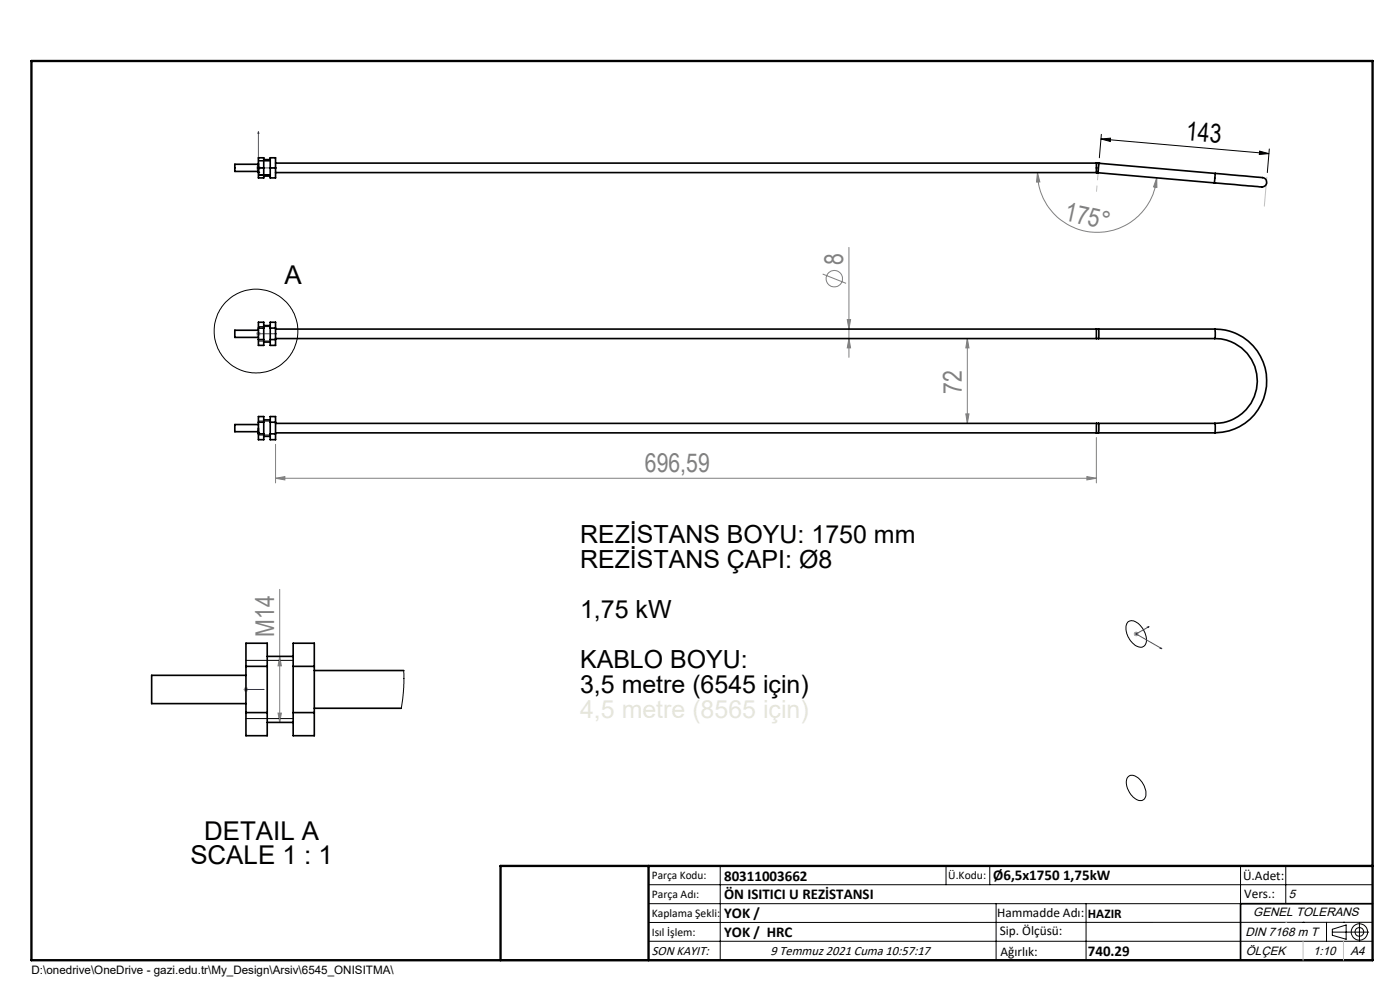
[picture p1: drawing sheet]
<svg xmlns="http://www.w3.org/2000/svg" width="297mm" height="210mm" viewBox="0 0 297 210" stroke-linecap="round" stroke-linejoin="round" font-family="sans-serif">
<g fill="none" stroke="#808080" stroke-width=".21">
<path d="M54.3 35.6h1M54.5 35.3l.7 .7M54.8 35.1v1M55.2 35.3l-.7 .7M220.1 36.6l.5 2h-.7zM220.1 36.6a12.7 12.7 0 0 0 12.1 12.7 12.7 12.7 0 0 0 13.2-11.6M245.4 37.7v2l-.7-.1zM174.5 58.1l5 2M180.1 52.5v23.3M54.3 70.8h1M54.5 70.4l.7 .7M54.8 70.3v1"/>
<path d="M55.2 70.4l-.7 .7M179.7 67.8h.7l-.3 2zM180.1 71.8l.3 2h-.7zM205.2 71.8l.4 2h-.7zM205.2 71.8v18M58.5 94.3v8.1M204.9 87.8h.7l-.4 2zM232.6 92.8v9.6M58.5 101.5l1.9-.4v.7zM58.5 101.5h174.1M230.6 101.1l2 .4-2 .3zM59.3 139.2l.4 2h-.7z"/>
<path d="M59.3 125v28.2M240.5 134.5h1M240.7 134.1l.7 .7M241 134v1M241.4 134.1l-.7 .7M51.7 146.3h1M51.8 145.9l.7 .7M52.2 145.8v.9M52.5 145.9l-.7 .7M59 151.3h.7l-.4 1.9z"/>
<circle cx="177" cy="59.1" r="1.75"/>
</g>
<g fill="none" stroke="#000" stroke-width=".21">
<path d="M54.8 34.1h2.5M54.8 37.1h2.5M233.6 29.5l2-.2-.1 .7zM233.6 29.5l35.6 3.1M233.6 28.5l-.4 5M267.2 32.1l2 .5-2 .2zM269.3 31.6l-.4 5M54.8 69.3h2.5M54.8 72.3h2.5M54.8 89.3h2.5M54.8 92.3h2.5M239.3 131.9a2.23 2.23 0 0 1 2.9 1.1 3.4 3.4 0 0 1 .6 3.9 1.84 1.84 0 0 1-2.6-.6 3.7 3.7 0 0 1-1-4.3z"/>
<path d="M52.2 140.1h10M52.2 152.4h10M239.4 164.7a2.08 2.08 0 0 1 2.8 1.1 3.1 3.1 0 0 1 .5 3.8 1.82 1.82 0 0 1-2.5-.7 3.5 3.5 0 0 1-.9-4.1zM137.6 187.7h153.6M137.6 191.7h153.6M137.6 199.7h153.6M152.8 183.7v20M200.7 183.7v4M210 183.7v4M211.3 191.7v12M230.4 191.7v12M263.2 183.7v20"/>
<path d="M272.8 183.7v8M276.4 195.6h.1M281.4 195.6v4.1M282.6 197.7h7.8M282.6 197.1l3-.9v3l-3-.8zM285 195.6h.1M288.4 195.8v3.8M291.2 195.6l-153.6 .1"/>
<circle cx="54.3" cy="70.2" r="8.9"/>
<circle cx="288.4" cy="197.7" r="1.74"/>
<circle cx="288.4" cy="197.7" r=".93"/>
</g>
<g fill="none" stroke="#00f" stroke-width=".21">
<path d="M54.8 27.9v7.7h3.9M54.8 27.9l.1 .4h-.2zM58.3 35.5l.4 .1-.4 .1zM54.7 70.8h.2zM54.8 70.8h.1M54.8 70.8h3.9M58.7 70.8h-.4h.4M243.4 133l.4-.1-.2 .2zM243.8 132.9l-2.8 1.6 5.5 3.1M246.1 137.5l.2-.1 .2 .2zM52.1 146.3h.2zM52.2 146.3h.1"/>
<path d="M52.2 146.3h3.8M56 146.3h-.3h.3"/>
</g>
<path d="M291.2 191.7h-28v12M106.2 203.7h185" fill="none" stroke="#000" stroke-width=".35"/>
<path d="M6.7 12.9h284.5v190.8h-284.5zM137.6 183.7v20M291.2 183.7h-185v20" fill="none" stroke="#000" stroke-width=".5"/>
<path d="M232.6 40.6l.6-6.1" fill="none" stroke="#c0c0c0" stroke-width=".21" stroke-dasharray="15.2 1.3 1.3 1.3" stroke-dashoffset="14.1"/>
<path d="M232.6 34.6h.5" fill="none" stroke="#c0c0c0" stroke-width=".21" stroke-dasharray="15.2 1.3 1.3 1.3"/>
<path d="M268.7 37.6l-.5 6.1M272.8 195.6h.1M276.4 199.7v4M285 199.7v4" fill="none" stroke="#c0c0c0" stroke-width=".21"/>
<path d="M233.6 29.5l2-.2-.1 .7zM267.2 32.1l2 .5-2 .2z" fill="#000"/>
<g fill="#00f">
<path d="M58.3 70.8h.4zM54.7 70.8h.2z"/>
<path d="M55.7 146.3h.3zM52.1 146.3h.2zM243.4 133l.2 .1 .2-.2zM246.1 137.5l.4 .1-.2-.2zM58.3 35.5l.4 .1-.4 .1zM54.8 27.9l.1 .4h-.2z"/>
</g>
<g fill="#808080">
<path d="M230.6 101.1l2 .4-2 .3zM58.5 101.5l1.9-.4v.7z"/>
<path d="M59 151.3h.7l-.4 1.9zM59.3 139.2l.4 2h-.7z"/>
<path d="M179.7 67.8h.7l-.3 2zM180.1 71.8l.3 2h-.7zM205.2 71.8l.4 2h-.7zM204.9 87.8h.7l-.4 2z"/>
<path d="M220.1 36.6l.5 2h-.7zM245.4 37.7v2l-.7-.1z"/>
</g>
<g fill="none" stroke="#000" stroke-width=".35">
<path d="M54.8 36.6h.1M54.8 34.8h-5v1.6h5M54.8 34.6v1M54.8 35.6v1M54.8 33.5h1.2v4.2h-1.2zM54.8 35.6h1.2M56 33.9h1.3M56 37.4h1.3M57.3 33.5h1.2v4.2h-1.2zM57.3 35.6h1.2M58.5 36.6h174.1M58.5 34.6h174.1"/>
<path d="M232.6 36.6h.1M232.6 34.6h.5M232.6 34.6v2M232.6 36.6h.3M232.9 36.6l24.7 2.2M233.1 34.6l-.2 2M233.1 34.6l24.7 2.2M257.6 38.8h.1M257.8 36.8l8.7 .8a2.16 2.16 0 0 1 2.1 .7 1.06 1.06 0 0 1-.2 1.1 1.06 1.06 0 0 1-1.2 .2l-9.6-.8M257.8 36.8l-.2 2M54.8 70.1h-5v1.5h5M54.8 68.4h1.2v4.9h-1.2z"/>
<path d="M54.8 72h1.2M54.8 69.6h1.2M56 69.1h1.3M56 72.6h1.3M57.3 72h1.2M57.3 68.4h1.2v4.9h-1.2zM57.3 69.6h1.2M58.5 71.8h174.1M58.5 69.8h174.1M232.6 71.8h.4M232.6 69.8h.4M232.6 69.8v2"/>
<path d="M233 69.8v2M233 71.8h24.7M233 69.8h24.7M257.7 71.8a9 9 0 0 1 9 9 9 9 0 0 1-9 9M257.7 69.8a11 11 0 0 1 11 11 11 11 0 0 1-11 11M257.7 69.8v2M54.8 91.8h.1M54.8 90.1h-5v1.5h5M54.8 90.8v1M54.8 89.6h1.2M54.8 88.4h1.2v4.9h-1.2zM54.8 92h1.2"/>
<path d="M56 89.1h1.3M56 92.6h1.3M57.3 89.6h1.2M57.3 92h1.2M57.3 88.4h1.2v4.9h-1.2zM58.5 89.8h199.2M58.5 91.8h199.2M232.6 89.8v2M233 89.8v2M257.7 89.8v2M52.2 136.4h4.5v19.7h-4.5zM56.7 139.2h5.5"/>
<path d="M62.2 136.4h4.5v19.7h-4.5zM52.2 143.3h-20v6h20M52.2 151.2h4.5M52.2 141.3h4.5M56.7 153.2h5.5M62.2 151.2h4.5M62.2 141.3h4.5M66.7 150.2h18.4M66.7 142.2h19"/>
</g>
<path d="M85.7 142.2v3.7l-.6 4.3" fill="none" stroke="#000" stroke-width=".21"/>
<circle cx="233.1" cy="34.6" r=".17" fill="#000"/>
<g font-size="5.5">
<text x="251.5" y="29.8" transform="rotate(5 251.5 29.8)">143</text>
<text x="60.3" y="60.2">A</text>
<text x="43.3" y="178.2">DETAIL A</text>
<text x="40.4" y="183.3">SCALE 1 : 1</text>
</g>
<g font-size="5.5" fill="#808080">
<text x="225.6" y="46.7" transform="rotate(12 225.6 46.7)">175°</text>
<text x="178.9" y="56.2" transform="rotate(-90 178.9 56.2)">8</text>
<text x="204" y="83.5" transform="rotate(-90 204 83.5)">72</text>
<text x="136.8" y="100.2">696,59</text>
<text x="58.1" y="135" transform="rotate(-90 58.1 135)">M14</text>
</g>
<g font-size="5.3">
<text x="123.1" y="115.2">REZİSTANS BOYU: 1750 mm</text>
<text x="123.1" y="120.5">REZİSTANS ÇAPI: Ø8</text>
<text x="123.1" y="131.1">1,75 kW</text>
<text x="123.1" y="141.7">KABLO BOYU:</text>
<text x="123.1" y="147">3,5 metre (6545 için)</text>
</g>
<text font-size="5.3" fill="#e6e6db" x="123.1" y="152.3">4,5 metre (8565 için)</text>
<g font-size="3.2">
<text x="153.6" y="186.8">80311003662</text>
<text x="153.6" y="190.8">ÖN ISITICI U REZİSTANSI</text>
<text x="210.7" y="186.6">Ø6,5x1750 1,75kW</text>
<text x="153.6" y="194.8">YOK /</text>
<text x="153.6" y="198.8">YOK / HRC</text>
<text x="230.8" y="202.8">740.29</text>
</g>
<g font-size="2.8">
<text x="263.7" y="186.7">Ü.Adet:</text>
<text x="263.9" y="190.5">Vers.:</text>
<text x="211.5" y="194.5">Hammadde Adı:</text>
<text x="230.8" y="194.7">HAZIR</text>
<text x="138.3" y="202.6">SON KAYIT:</text>
<text x="163.4" y="202.6">9 Temmuz 2021 Cuma 10:57:17</text>
<text x="212.1" y="198.4">Sip. Ölçüsü:</text>
<text x="212.2" y="202.7">Ağırlık:</text>
</g>
<g font-size="2.6">
<text x="273.4" y="190.4">5</text>
<text x="265.9" y="194.4">GENEL TOLERANS</text>
<text x="264.2" y="198.5">DIN 7168 m T</text>
<text x="264.3" y="202.6">ÖLÇEK</text>
<text x="278.5" y="202.6">1:10</text>
<text x="286.5" y="202.6">A4</text>
</g>
<g font-size="2.5">
<text x="138.3" y="186.4">Parça Kodu:</text>
<text x="138.3" y="190.5">Parça Adı:</text>
<text x="201.2" y="186.5">Ü.Kodu:</text>
<text x="138.3" y="194.5">Kaplama Şekli:</text>
<text x="138.3" y="198.6">Isıl İşlem:</text>
<text x="6.7" y="206.7">D:\onedrive\OneDrive - gazi.edu.tr\My_Design\Arsiv\6545_ONISITMA\</text>
</g>
</svg>
